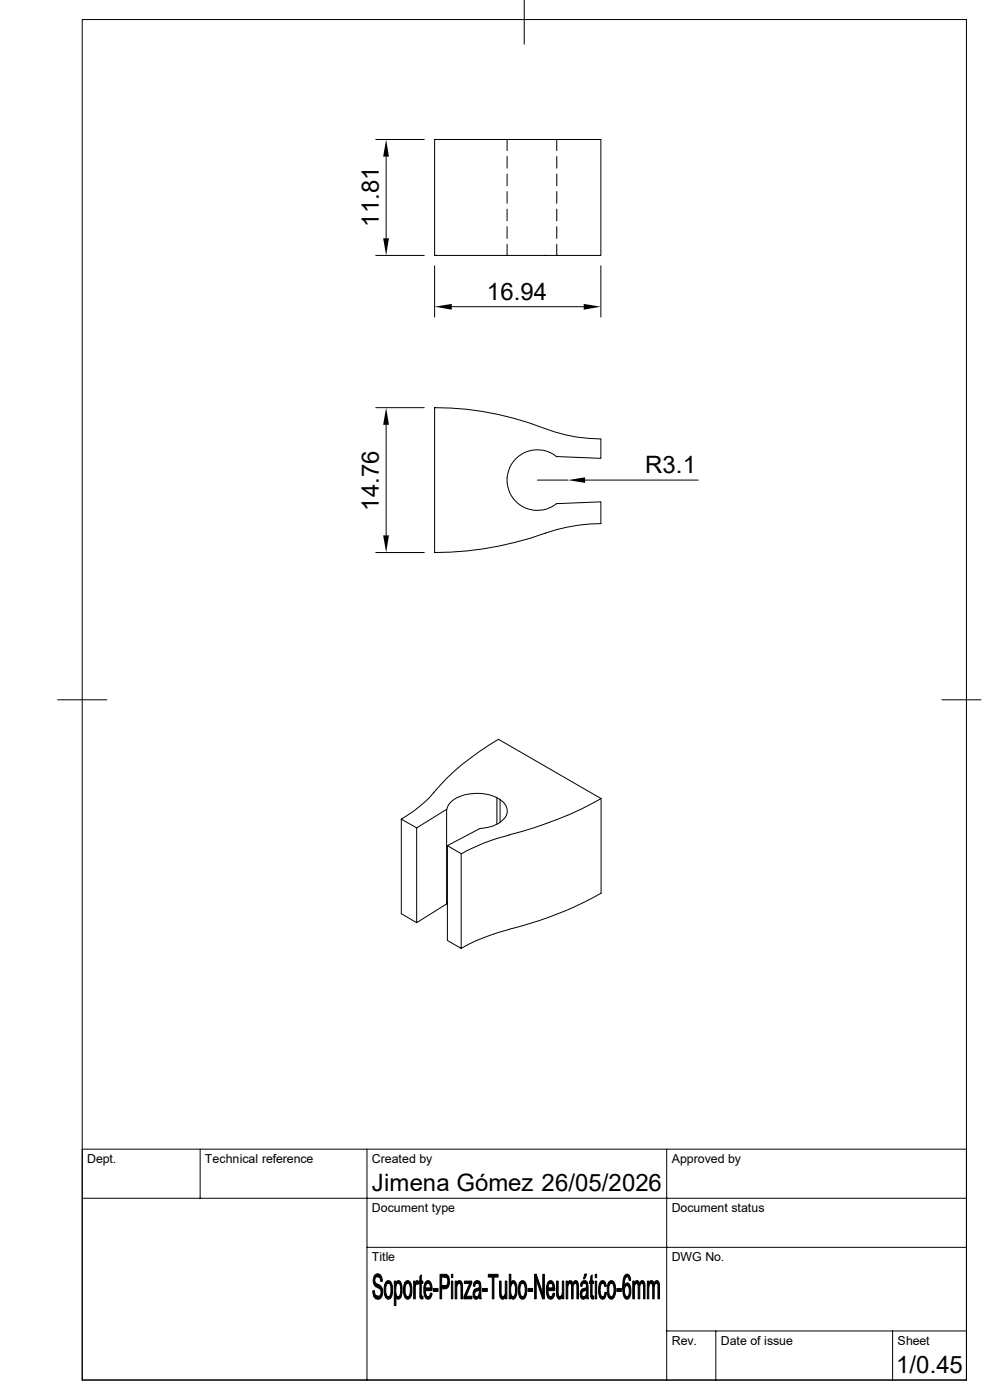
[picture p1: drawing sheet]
<svg xmlns="http://www.w3.org/2000/svg" width="210mm" height="297mm" viewBox="0 0 210 297" stroke-linecap="round" stroke-linejoin="round" font-family="sans-serif">
<g fill="none" stroke="#000" stroke-width=".21">
<path d="M17.4 4.1h187.6v288.7h-187.6zM111.2 0v9.4M79.7 29.6h10.3M81.9 33.2v17.3M92.2 29.6h35.3v24.6h-35.3zM107.6 29.6v2.4M107.6 33.2v2.5M107.6 36.9v2.5M118.1 29.6v2.4M118.1 33.2v2.5M118.1 36.9v2.5M79.7 54.2h10.3"/>
<path d="M92.2 56.4v10.9M107.6 40.6v2.5M107.6 44.4v2.5M107.6 48.1v2.5M107.6 51.8v2.4M118.1 40.6v2.5M118.1 44.4v2.5M118.1 48.1v2.5M118.1 51.8v2.4M127.5 56.4v10.9M95.8 65.1h28M79.7 86.5h10.3"/>
<path d="M81.9 90.1v23.5M118.1 96.9a6.4 6.4 0 0 0-8.8 .5 6.4 6.4 0 0 0 0 8.9 6.4 6.4 0 0 0 8.8 .5M118.1 96.9l9.4 .3v-4.1a33.4 33.4 0 0 1-12.1-2.3 63.4 63.4 0 0 0-23.2-4.3v30.7a74.1 74.1 0 0 0 25.7-4.8 36.6 36.6 0 0 1 9.6-1.3v-4.6l-9.4 .3M79.7 117.2h10.3M114 101.9h6.5M124.1 101.9h24M12.2 148.5h10.4M199.8 148.5h8.3M85.1 173.8v20l3.3 1.9M85.1 173.8l3.3 1.8 6.3-3.9v20.1l-6.3 3.9v-20.1M105.4 169.2a9.7 9.7 0 0 0-9.6 .8 3 3 0 0 0-1 1.7M106 169.6a2.6 2.6 0 0 1 .4 4.6l-1.7 1-2.9 .6-6.9 3.6 3 1.7-.1 20.1-2.9-1.7v-20.1"/>
<path d="M106.1 169.6v4.9M106.1 169.6l-.7-.4v5.7M108 177.2a37.4 37.4 0 0 0-10.1 3.9M127.5 169.4v20.1M127.5 169.4a79.1 79.1 0 0 1-19.5 7.7M127.5 169.4l-21.8-12.6a51.4 51.4 0 0 0-14.6 12.4l-1 .9a28.5 28.5 0 0 1-5 3.7M94.9 191.2l-.1 .6M108 197.2l-3.6 1.1a31.3 31.3 0 0 0-6.6 2.9M127.5 189.5a76.9 76.9 0 0 1-19.5 7.6M17.4 254.2h187.6M42.5 243.8v10.4M77.9 243.8v49"/>
<path d="M141.4 243.8v49M205 243.8h-187.6v49M77.9 264.6h127.1M141.4 282.4h63.6M151.8 282.4v10.4M189.4 282.4v10.4"/>
</g>
<g fill="#000" stroke="#000" stroke-width=".21">
<path d="M79.1 273.9l.3-.1a.95 .95 0 0 0 .8 1.2h-.9z" fill-rule="evenodd"/>
<path d="M79.5 270.5a.82 .82 0 0 1 1.4 .3h-.8a.89 .89 0 0 0-.5 1 .89 .89 0 0 0 .8 .8 1.82 1.82 0 0 1-.1 3l-.6-.1-.4-.5h.9a.94 .94 0 0 0 .7-.9 .94 .94 0 0 0-.8-.9 1.74 1.74 0 0 1-.6-2.7z" fill-rule="evenodd"/>
<path d="M80.1 270.8h.8l.2 1-.3 .1-.2-.8z" fill-rule="evenodd"/>
<path d="M81.7 272.2h.7a1.56 1.56 0 0 0-.6 1.8l.2 .7 .4 .4h-.7l-.1-.4-.1-1.5z" fill-rule="evenodd"/>
<path d="M82 271.9a.79 .79 0 0 1 .8-.1 .79 .79 0 0 1 .4 .8l.1 .7a1.98 1.98 0 0 1-.9 2.3l-.4-.1-.3-.4h.7a1.78 1.78 0 0 0 .5-1.9l-.1-.5-.3-.5h-.8z" fill-rule="evenodd"/>
<path d="M83.7 271.8h.2v.4l.4 .1a2.89 2.89 0 0 0 0 2.8l.7 .1h-1v1.8h-.3z" fill-rule="evenodd"/>
<path d="M84 272.1l.5 .1h-.6z" fill-rule="evenodd"/>
<path d="M84.2 271.8a.69 .69 0 0 1 .8 .1 .69 .69 0 0 1 .2 .7v2.1l-.2 .5-.5-.1a2.17 2.17 0 0 0 .4-2.3l-.3-.6-.6-.1z" fill-rule="evenodd"/>
<path d="M84 275.2h1a.53 .53 0 0 1-.5 .4 .53 .53 0 0 1-.5-.4z" fill-rule="evenodd"/>
<path d="M85.8 272.2h.7a1.56 1.56 0 0 0-.6 1.8l.2 .7 .4 .4h-.6l-.2-.4-.1-1.5z" fill-rule="evenodd"/>
<path d="M86.1 271.8a.84 .84 0 0 1 .9 .1 .84 .84 0 0 1 .3 .9v.2a2.32 2.32 0 0 1-.7 2.6l-.4-.1-.3-.4h.6a2.16 2.16 0 0 0 .4-2.4l-.2-.5h-.9z" fill-rule="evenodd"/>
<path d="M87.8 271.8h.3v.5h.3l-.3 .8v2.4h-.3z" fill-rule="evenodd"/>
<path d="M88.3 271.7h.2l.3 .2-.1 .6-.2-.2h-.4z" fill-rule="evenodd"/>
<path d="M89.4 270.5v1.3h.3v.5h-.3v2.5l.1 .2h-.4v-2.7h-.3v-.5h.3v-1z" fill-rule="evenodd"/>
<path d="M89.1 275h.6v.5h-.4z" fill-rule="evenodd"/>
<path d="M90.1 272.2h.7l-.3 .1-.2 1h1.4v.5h-1.4l.1 1 .4 .3h-.6a4.6 4.6 0 0 1-.1-2.9z" fill-rule="evenodd"/>
<path d="M90.4 271.8a.77 .77 0 0 1 .9 .1 .77 .77 0 0 1 .3 .7l.1 .7h-1.4h1l-.1-.7-.2-.4h-.8z" fill-rule="evenodd"/>
<path d="M90.2 275.1h.8l.3-.8 .4 .1a.98 .98 0 0 1-1.1 1.2z" fill-rule="evenodd"/>
<path d="M91.9 273.3h1v.7h-1z" fill-rule="evenodd"/>
<path d="M93.3 270.3h1.4l.5 .6h-1.5v1.9l1.5 .1-.5 .5h-1v2.1h-.4z" fill-rule="evenodd"/>
<path d="M94.4 270.9h.8l.1 .5-.1 1.5-1.5-.1h.7a1.04 1.04 0 0 0 .2-1.8z" fill-rule="evenodd"/>
<path d="M95.8 271.8h.3v3.7h-.3z" fill-rule="evenodd"/>
<path d="M95.8 270.3h.3v.8h-.3z" fill-rule="evenodd"/>
<path d="M96.6 271.8h.3v.5h.3l-.3 .7v2.5h-.3z" fill-rule="evenodd"/>
<path d="M96.9 272.2h.5z" fill-rule="evenodd"/>
<path d="M97.2 271.8a.74 .74 0 0 1 .7 .1 .74 .74 0 0 1 .2 .8v2.8h-.3v-2.7l-.2-.5-.7-.1z" fill-rule="evenodd"/>
<path d="M99.7 272.3l.4-.1-1.3 2.8-.4 .5v-.5z" fill-rule="evenodd"/>
<path d="M98.5 271.8h1.6v.4l-1.6 .1z" fill-rule="evenodd"/>
<path d="M98.8 275h1.3v.5h-1.7z" fill-rule="evenodd"/>
<path d="M100.5 272.2h.7l-.3 .2-.2 .5-.3-.1z" fill-rule="evenodd"/>
<path d="M100.6 273.6l1 .1a.88 .88 0 0 0-.8 .4 .88 .88 0 0 0 0 .9l.8 .2a.67 .67 0 0 1-.8 .4 .67 .67 0 0 1-.4-.9v-.5z" fill-rule="evenodd"/>
<path d="M100.6 272a.79 .79 0 0 1 1-.2 .79 .79 0 0 1 .4 1l.1 2.7h-.3l-.1-.4h-.4l.3-.6 .1-.9h-1.1l.4-.2a.6 .6 0 0 0 .7-.5 .6 .6 0 0 0-.5-.7h-.7z" fill-rule="evenodd"/>
<path d="M101.1 275.1h.6z" fill-rule="evenodd"/>
<path d="M102.4 273.3h1v.7h-1z" fill-rule="evenodd"/>
<path d="M103.6 270.3h2.1v.6h-.9v4.6h-.4v-4.6h-.8z" fill-rule="evenodd"/>
<path d="M106 271.8h.3v2.7l.1 .4 .2 .2h.6a.63 .63 0 0 1-.8 .5 .63 .63 0 0 1-.4-.9z" fill-rule="evenodd"/>
<path d="M106.7 275.1l.3-.2 .2 .1v.1z" fill-rule="evenodd"/>
<path d="M107.2 271.8h.3v3.7h-.3v-.5l-.2-.1 .2-.5z" fill-rule="evenodd"/>
<path d="M108 270.3h.4v1.9h.4a2.4 2.4 0 0 0-.3 2.6l.2 .2-.4 .1v.4h-.3z" fill-rule="evenodd"/>
<path d="M108.3 275.1h.5z" fill-rule="evenodd"/>
<path d="M108.5 271.9a.62 .62 0 0 1 .7-.1 .62 .62 0 0 1 .4 .7l.1 1a1.91 1.91 0 0 1-.8 2.1l-.3-.1-.2-.3 .4-.1a2.41 2.41 0 0 0 .4-2.5l-.3-.4h-.5z" fill-rule="evenodd"/>
<path d="M110.2 272.2h.6a2.34 2.34 0 0 0-.1 2.9h.2h-.7l-.2-.5v-1.5z" fill-rule="evenodd"/>
<path d="M110.5 271.8a.84 .84 0 0 1 .9 .1 .84 .84 0 0 1 .3 .9v.3a2.42 2.42 0 0 1-.7 2.5h-.4l-.4-.5h.7a2.16 2.16 0 0 0 .4-2.4l-.3-.5h-.8z" fill-rule="evenodd"/>
<path d="M112 273.3h1v.7h-1z" fill-rule="evenodd"/>
<path d="M113.4 270.3h.3v5.2h-.3z" fill-rule="evenodd"/>
<path d="M113.7 270.3l1.4 4.1v1.1l-1.4-4.1z" fill-rule="evenodd"/>
<path d="M115.1 270.3h.4v5.2h-.4z" fill-rule="evenodd"/>
<path d="M116.2 272.2h.6l-.4 .3-.2 .8h1.5v.5h-1.5l.2 1 .4 .3h-.6l-.2-.4-.1-1.4z" fill-rule="evenodd"/>
<path d="M116.4 271.9a.76 .76 0 0 1 .8-.1 .76 .76 0 0 1 .4 .8l.1 .7h-1.5h1.1l-.1-.8-.2-.3h-.8z" fill-rule="evenodd"/>
<path d="M116.2 275.1h.8l.3-.8 .3 .1a.88 .88 0 0 1-.2 .9 .88 .88 0 0 1-.9 .2z" fill-rule="evenodd"/>
<path d="M118.1 271.8h.3v3l.3 .3h.6a.6 .6 0 0 1-.7 .5 .6 .6 0 0 1-.5-.6z" fill-rule="evenodd"/>
<path d="M118.8 275.1l.2-.2 .3 .1v.1z" fill-rule="evenodd"/>
<path d="M119.3 271.8h.3v3.7h-.3v-.5l-.3-.1 .3-.7z" fill-rule="evenodd"/>
<path d="M120.1 271.8h.3v.5h.3l-.3 .9v2.3h-.3z" fill-rule="evenodd"/>
<path d="M120.4 272.2h.5z" fill-rule="evenodd"/>
<path d="M120.7 271.8l.5-.1 .3 .6-1.1-.1z" fill-rule="evenodd"/>
<path d="M121.1 272.4l.9-.2-.3 .3-.1 .5v2.5h-.4v-2.9z" fill-rule="evenodd"/>
<path d="M121.8 271.8a.61 .61 0 0 1 .8 .1 .61 .61 0 0 1 .1 .7v2.9h-.3v-2.8l-.1-.4-.7-.1z" fill-rule="evenodd"/>
<path d="M123.3 272.2h.7l-.4 .2-.2 .5-.3-.1z" fill-rule="evenodd"/>
<path d="M123.4 273.6l1 .1a.88 .88 0 0 0-.8 .4 .88 .88 0 0 0 0 .9l.8 .2a.67 .67 0 0 1-.9 .4 .67 .67 0 0 1-.4-.9v-.5z" fill-rule="evenodd"/>
<path d="M123.4 272a.79 .79 0 0 1 1-.2 .79 .79 0 0 1 .3 1l.1 2.7h-.3l-.1-.4h-.4l.4-.6v-.9h-1l.3-.2a.6 .6 0 0 0 .7-.5 .6 .6 0 0 0-.4-.7h-.7z" fill-rule="evenodd"/>
<path d="M123.8 275.1h.6z" fill-rule="evenodd"/>
<path d="M124 270.3h.5l-.5 1h-.2z" fill-rule="evenodd"/>
<path d="M125.6 270.5v1.3h.3v.5h-.3v2.4l.2 .3h-.5v-2.7h-.2v-.5h.2v-1z" fill-rule="evenodd"/>
<path d="M125.3 275h.6l.1 .5h-.5z" fill-rule="evenodd"/>
<path d="M126.3 271.8h.3v3.7h-.3z" fill-rule="evenodd"/>
<path d="M126.3 270.3h.3v.8h-.3z" fill-rule="evenodd"/>
<path d="M127.5 271.8l.5-.1 .4 .5h-.6a1.99 1.99 0 0 0-.4 2.2l.2 .6 .2 .1h-.6l-.2-1.1a3.1 3.1 0 0 1 .5-2.2z" fill-rule="evenodd"/>
<path d="M127.2 275.1h.8l.2-.3 .1-.6h.4a1.17 1.17 0 0 1-.9 1.4z" fill-rule="evenodd"/>
<path d="M127.8 272.2h.6l.2 .7-.3 .1-.1-.5z" fill-rule="evenodd"/>
<path d="M129 272.2h.7a1.3 1.3 0 0 0-.5 1.6l.1 .9 .4 .4h-.7l-.1-.5-.1-1.5z" fill-rule="evenodd"/>
<path d="M129.3 271.8a.84 .84 0 0 1 .9 .1 .84 .84 0 0 1 .3 .9l.1 .1a2.66 2.66 0 0 1-.8 2.7h-.3l-.5-.5h.7a2.16 2.16 0 0 0 .4-2.4l-.2-.5h-.9z" fill-rule="evenodd"/>
<path d="M130.9 273.3h.9v.7h-.9z" fill-rule="evenodd"/>
<path d="M132.4 270.8h.6a2.27 2.27 0 0 0-.6 2l.3 .1a1.73 1.73 0 0 0 .3 2.2h.6a.64 .64 0 0 1-.7 .5 .64 .64 0 0 1-.6-.6l-.2-2.2z" fill-rule="evenodd"/>
<path d="M132.7 272.4l.4-.2 .5 .4-1.2 .2z" fill-rule="evenodd"/>
<path d="M132.6 270.5a.78 .78 0 0 1 .9 0 .78 .78 0 0 1 .3 .9v.2l-.3 .1-.3-.8-.8-.1z" fill-rule="evenodd"/>
<path d="M133 272.7l.6-.1 .1 .2a4 4 0 0 1-.1 2.3h-.6a1.69 1.69 0 0 0 0-2.4z" fill-rule="evenodd"/>
<path d="M134.2 271.8h.3v.5h.3l-.2 .7v2.5h-.4z" fill-rule="evenodd"/>
<path d="M134.6 272.2h.4z" fill-rule="evenodd"/>
<path d="M134.8 271.8h.6l.3 .5-1.1-.1z" fill-rule="evenodd"/>
<path d="M135.3 272.4l.9-.2-.3 .2-.2 .6v2.5h-.3v-2.7z" fill-rule="evenodd"/>
<path d="M135.8 271.9a.51 .51 0 0 1 .7-.2 .51 .51 0 0 1 .3 .6v3.2h-.3v-2.7l-.2-.5-.6-.1z" fill-rule="evenodd"/>
<path d="M137.3 271.8h.3v.5h.3l-.3 1v2.2h-.3z" fill-rule="evenodd"/>
<path d="M137.7 272.2h.4z" fill-rule="evenodd"/>
<path d="M137.8 271.9a.52 .52 0 0 1 .6-.2 .52 .52 0 0 1 .3 .6l-1-.1z" fill-rule="evenodd"/>
<path d="M138.3 272.4l.5-.2h.4l-.3 .3-.1 .6v2.4h-.3z" fill-rule="evenodd"/>
<path d="M138.9 271.9a.51 .51 0 0 1 .7-.2 .51 .51 0 0 1 .3 .6v3.2h-.3v-2.7a.43 .43 0 0 0-.4-.6h-.4z" fill-rule="evenodd"/>
</g>
<path d="M81.9 29.6l.6 3.6h-1.2zM81.3 50.5h1.2l-.6 3.7zM92.2 65.1l3.6-.6v1.2zM123.8 64.5l3.7 .6-3.7 .6zM81.9 86.5l.6 3.6h-1.2zM81.3 113.6h1.2l-.6 3.6zM120.5 101.9l3.6-.6v1.1z" fill="#000"/>
<g font-size="5.1">
<text x="80.4" y="48.1" transform="rotate(-90 80.4 48.1)">11.81</text>
<text x="103.3" y="63.5">16.94</text>
<text x="136.9" y="100.3">R3.1</text>
<text x="80.4" y="108.4" transform="rotate(-90 80.4 108.4)">14.76</text>
<text x="78.9" y="252.6">Jimena Gómez 26/05/2026</text>
<text x="190.1" y="291.4">1/0.45</text>
</g>
<g font-size="2.6">
<text x="18.5" y="246.7">Dept.</text>
<text x="43.5" y="246.7">Technical reference</text>
<text x="78.9" y="246.7">Created by</text>
<text x="142.5" y="246.7">Approved by</text>
<text x="78.9" y="257.1">Document type</text>
<text x="142.5" y="257.1">Document status</text>
<text x="78.9" y="267.5">Title</text>
<text x="142.5" y="267.5">DWG No.</text>
<text x="142.5" y="285.3">Rev.</text>
<text x="152.9" y="285.3">Date of issue</text>
<text x="190.4" y="285.3">Sheet</text>
</g>
</svg>
